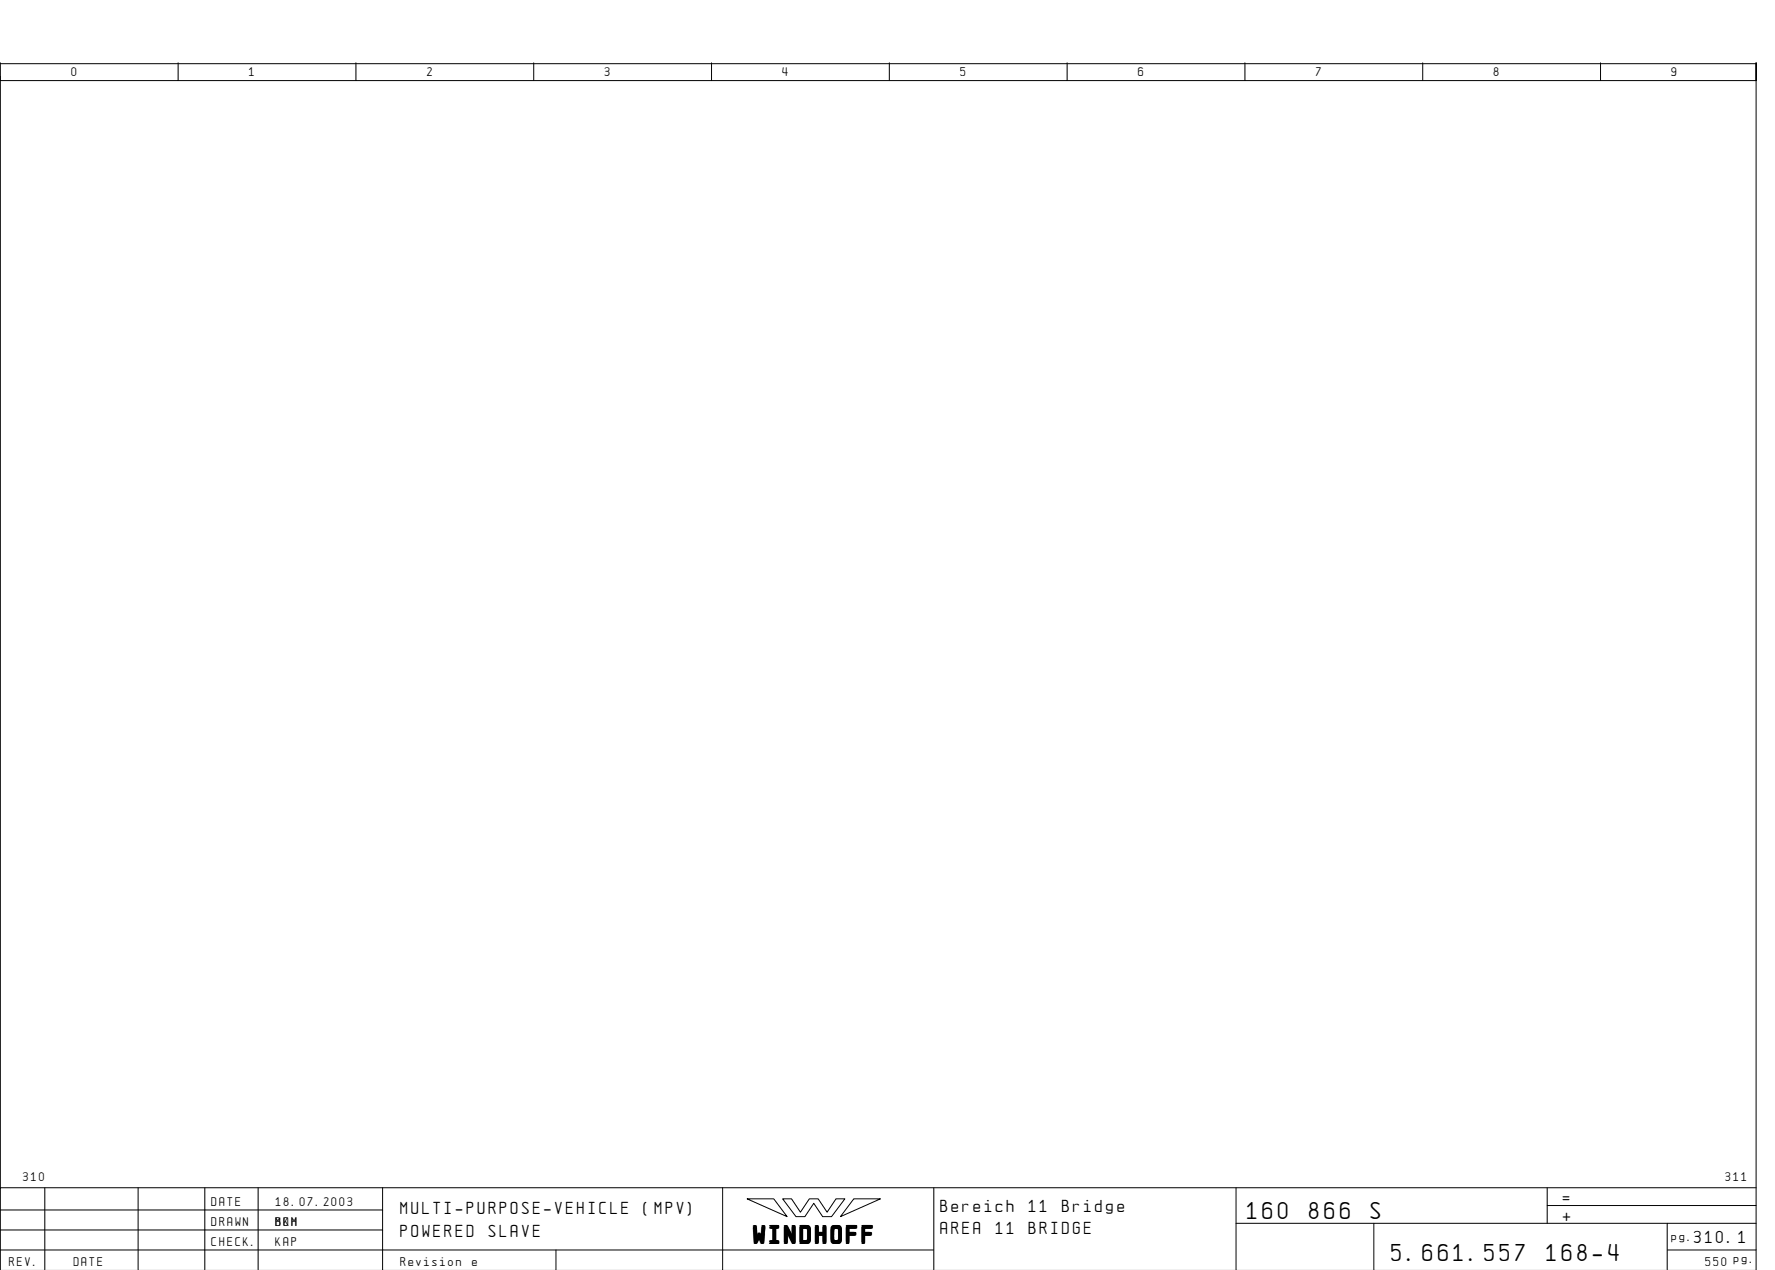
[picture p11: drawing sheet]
<svg xmlns="http://www.w3.org/2000/svg" width="399mm" height="286mm" viewBox="0 0 399 286" stroke-linecap="round" stroke-linejoin="round" font-family="sans-serif">
<g fill="none" stroke="#000" stroke-width=".22">
<path d="M.1 14.1v4h395v-4v271.6M.1 17.1v250M.1 14.3h395M40.1 14.1v4M80.1 14.1v4M120.1 14.1v4M160.1 14.1v4M200.1 14.1v4M240.1 14.1v4M280.1 14.1v4M320.1 14.1v4M360.1 14.1v4"/>
<path d="M10.1 267.1v18.5M31.1 267.1v18.5M46.1 267.1v18.6M58.1 267.1v18.6M86.1 272.1h-86M86.1 276.6h-86M86.1 267.1v18.6M162.6 267.1v18.6M168.1 269.6h6l3 4zM176.1 269.6h2l2 3 2-3h2l2 3 2-3h2l-3 4h-2l-2-3-2 3h-2zM192.1 269.6h6l-9 4zM210.1 267.1v18.6"/>
<path d="M278.1 275.1h117M278.1 267.1v18.6M309.1 275.1v10.6M348.1 271.1h47M348.1 267.1v8M375.1 275.1v10.6M395.1 267.1h-395v18.6M125.1 281.1v4.6M210.1 281.1h-210M375.1 281.1h20"/>
</g>
<g font-size="4.4">
<text x="280.6" y="274.1">160</text>
<text x="294.5" y="274.1">866</text>
<text x="308.4" y="274.1">S</text>
<text x="169.5" y="279.3">WINDHOFF</text>
<text x="313.1" y="283.6">5.661.557</text>
<text x="347.9" y="283.6">168-4</text>
</g>
<g font-size="3.1">
<text x="90.1" y="273.1">MULTI-PURPOSE-VEHICLE</text>
<text x="144.8" y="273.1">(MPV)</text>
<text x="211.6" y="272.6">Bereich</text>
<text x="231.5" y="272.6">11</text>
<text x="238.9" y="272.6">Bridge</text>
<text x="351.6" y="270.6">=</text>
<text x="351.6" y="274.6">+</text>
<text x="90.1" y="278.1">POWERED</text>
<text x="110" y="278.1">SLAVE</text>
<text x="211.6" y="277.6">AREA</text>
<text x="224" y="277.6">11</text>
<text x="231.5" y="277.6">BRIDGE</text>
<text x="381.1" y="279.6">310.1</text>
</g>
<g font-size="2.3">
<text x="16.1" y="17.1">0</text>
<text x="56.1" y="17.1">1</text>
<text x="96.1" y="17.1">2</text>
<text x="136.1" y="17.1">3</text>
<text x="176.1" y="17.1">4</text>
<text x="216.1" y="17.1">5</text>
<text x="256.1" y="17.1">6</text>
<text x="296.1" y="17.1">7</text>
<text x="336.1" y="17.1">8</text>
<text x="376.1" y="17.1">9</text>
<text x="5.2" y="265.6">310</text>
<text x="388.2" y="265.6">311</text>
<text x="47.6" y="271.1">DATE</text>
<text x="47.6" y="275.6">DRAWN</text>
<text x="62" y="275.6">MOH</text>
<text x="62.1" y="271.1">18.07.2003</text>
<text x="62.1" y="275.6">BKM</text>
<text x="47.6" y="280.1">CHECK.</text>
<text x="62" y="280.1">KAP</text>
<text x="376.1" y="279.1">pg.</text>
<text x="2.1" y="284.6">REV.</text>
<text x="16.6" y="284.6">DATE</text>
<text x="90.1" y="284.6">Revision</text>
<text x="106.2" y="284.6">e</text>
<text x="383.7" y="284.6">550 pg.</text>
</g>
</svg>
